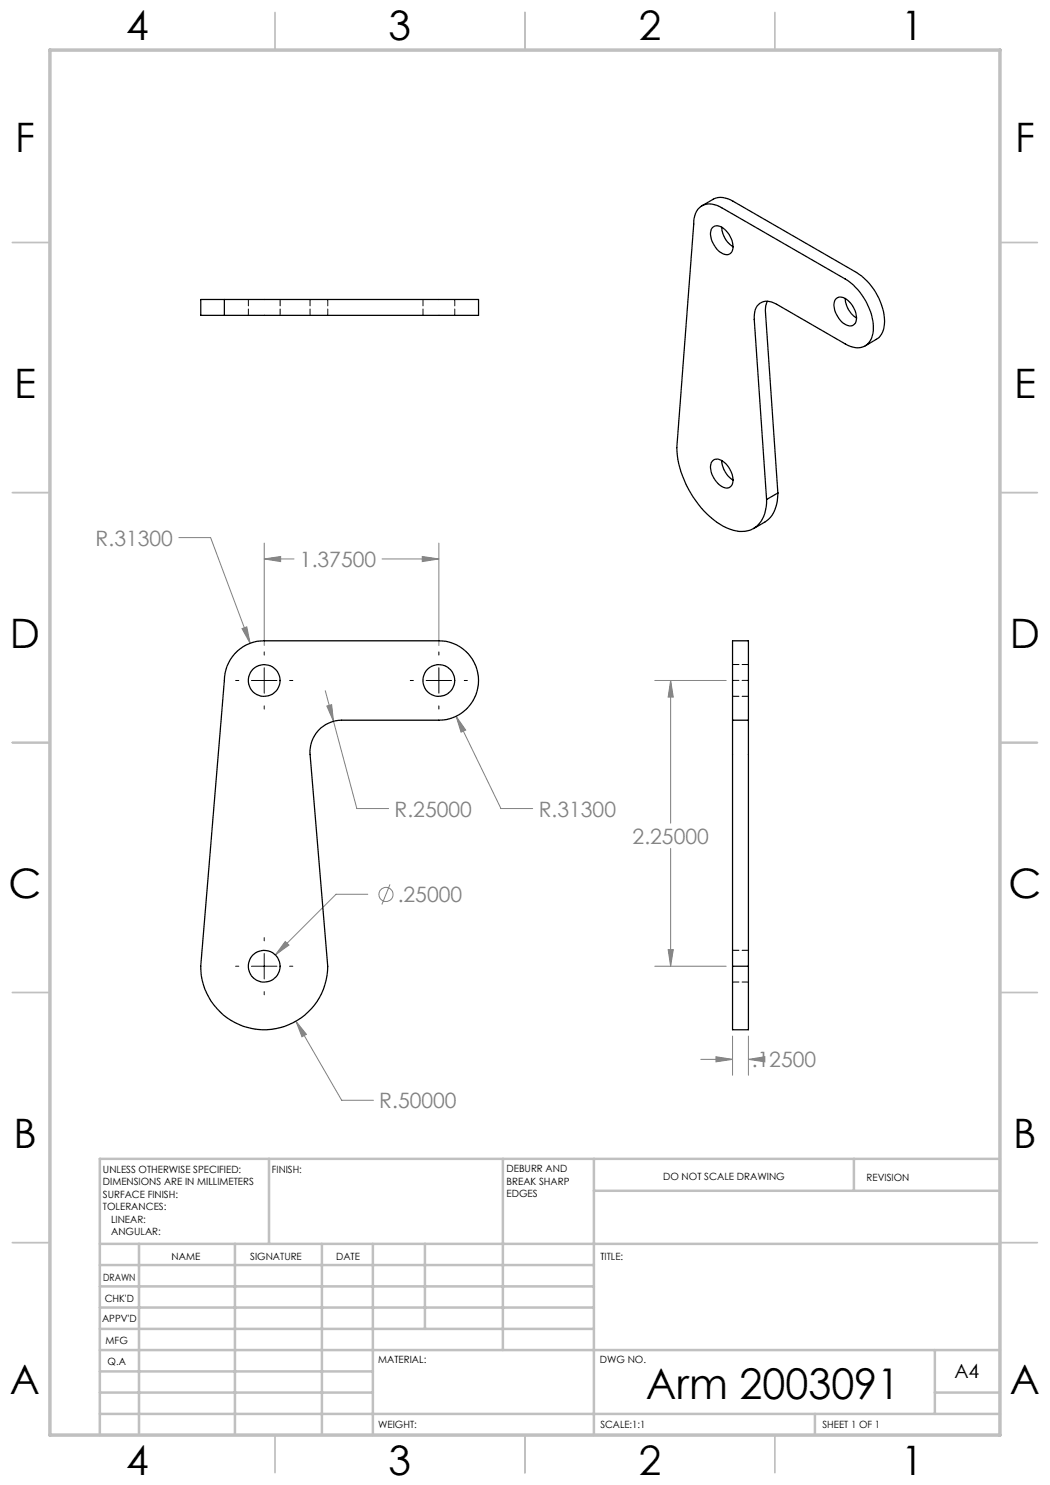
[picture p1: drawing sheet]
<svg xmlns="http://www.w3.org/2000/svg" width="210mm" height="297mm" viewBox="0 0 210 297" stroke-linecap="round" stroke-linejoin="round" font-family="sans-serif">
<g fill="none" stroke="#808080" stroke-width=".2">
<path d="M35.8 107.5h6.3l7.9 21.2M52.8 111.8l3.3-.5v1zM52.8 108.6v20.5M52.8 111.8h6M76.4 111.8h11.4M84.5 111.3l3.3 .5-3.3 .5zM87.8 108.6v20.5M48.4 125.7l1-.3 .6 3.3zM65.1 138.1l1.6 6.2M131 136.1h14.2M134.1 136.1l.6 3.3h-1.1zM134.1 136.1v28.5"/>
<path d="M65.4 141.2l.9-.3 .4 3.4zM66.7 144.3l4.7 17.4h6.3M91.2 143.3l1.9 2.7-.9 .4zM91.2 143.3l9 18.4h6.3M73.6 178.9h-6.4l-12.1 12.1M78 176.9l-1.6 4M134.1 169.7v23.5M57 188.3l.8 .7-2.7 2zM131 193.2h14.2M133.6 189.9h1.1l-.6 3.3zM59.2 204.3l2.1 2.6-.9 .5zM59.2 204.3l9.1 15.8h6.4"/>
<path d="M140.2 211.9h6.3M143.2 211.3l3.3 .6-3.3 .5zM146.5 207.2v7.8M149.7 211.9h.1M149.7 211.9l3.3-.6v1.1zM149.7 207.2v7.8"/>
<circle cx="77.2" cy="178.9" r="1.4"/>
</g>
<g fill="none" stroke="#000" stroke-width=".2">
<path d="M47.1 136.1h.7M50.3 136.1h5.1M52.8 130.4v.6M52.8 133.6v5M57.9 136.1h.7M82.1 136.1h.6M85.2 136.1h5.1M87.8 130.4v.6M87.8 133.6v5M92.9 136.1h.6M52.8 141.2v.6M87.8 141.2v.6"/>
<path d="M47.1 193.2h.7M50.3 193.2h5.1M52.8 187.5v.7M52.8 190.7v5.1M52.8 198.3v.7M57.9 193.2h.7"/>
</g>
<g fill="none" stroke="#c0c0c0" stroke-width=".35">
<path d="M55 2.5v7.5M105 2.5v7.5M155 2.5v7.5M2.5 48.5h7.5M200 48.5h7.5M2.5 98.5h7.5M200 98.5h7.5M2.5 148.5h7.5M200 148.5h7.5M2.5 198.5h7.5M200 198.5h7.5M2.5 248.5h7.5"/>
<path d="M200 248.5h7.5M55 287v7.5M105 287v7.5M155 287v7.5"/>
</g>
<g fill="none" stroke="#c0c0c0" stroke-width=".5">
<path d="M53.8 231.8v17M100.6 231.8v38.2M118.8 231.8v55.2M118.8 238.2h81.2M170.8 231.8v6.4M200 231.8h-180v55.2M20 248.8h180M20 257.3h98.8M20 253h98.8M27.8 248.8v38.2M47 248.8v38.2M64.4 248.8v38.2"/>
<path d="M74.6 248.8v38.2M85 248.8v17M20 265.8h98.8M20 261.5h98.8M20 278.5h54.6M20 274.3h54.6M20 270h180M187 278.5h13M187 270v12.8M20 282.8h180M163 282.8v4.2"/>
</g>
<path d="M10 10h190v277h-190z" fill="none" stroke="#c0c0c0" stroke-width=".7"/>
<path d="M91.2 143.3l1 3.1 .9-.4zM52.8 111.8l3.3-.5v1zM84.5 111.3l3.3 .5-3.3 .5zM59.2 204.3l1.2 3.1 .9-.5zM57 188.3l-1.9 2.7 2.7-2zM48.4 125.7l1.6 3-.6-3.3zM65.4 141.2l1.3 3.1-.4-3.4zM134.1 136.1l.6 3.3h-1.1zM133.6 189.9h1.1l-.6 3.3zM143.2 211.3l3.3 .6-3.3 .5zM149.7 211.9l3.3-.6v1.1z" fill="#808080"/>
<g fill="none" stroke="#000" stroke-width=".25">
<path d="M44.9 59.9h50.8v3.2h-50.8M44.9 59.9h-4.8v3.2h4.8M44.9 59.9v3.2M139.9 41.6a3.6 3.6 0 0 1 4.5 0l24.7 14.2a12 12 0 0 1 5.5 10.9 3.1 3.1 0 0 1-4.5 2.6l-14.8-8.4a2.73 2.73 0 0 0-3.1-.4 2.73 2.73 0 0 0-1.4 2.9l2.5 36.5a6.2 6.2 0 0 1-2.7 5.9 7.1 7.1 0 0 1-7.2-1.3 20.1 20.1 0 0 1-8-15l3.3-45.3 .4-1.5zM140.4 41.2l2.2-1.3a3.8 3.8 0 0 1 4 .3l24.7 14.3a12.1 12.1 0 0 1 5.5 10.9l-.3 1-.7 1.1-2.8 1.7M142.6 45.4a1.95 1.95 0 0 1 2.6 .8 3.8 3.8 0 0 1 1 4.3 1.63 1.63 0 0 1-2.3-.1 4.5 4.5 0 0 1-1.7-4.5zM144.4 45.4a4.8 4.8 0 0 0 2.2 4M167.1 59.9a1.63 1.63 0 0 1 2.5 .2 4.3 4.3 0 0 1 1.5 4.5 1.39 1.39 0 0 1-2.1 .2 4.7 4.7 0 0 1-2.1-4.7zM169.1 59.7a4.8 4.8 0 0 0 2.2 3.9M153.5 60.3l-.3 .8-.1 1 2.5 36.5M142.4 92.3a1.63 1.63 0 0 1 2.5 .2 4.3 4.3 0 0 1 1.5 4.5 1.36 1.36 0 0 1-2.1 .3 4.7 4.7 0 0 1-2.1-4.7zM144.4 92.1a4.8 4.8 0 0 0 2.2 3.9"/>
<path d="M155.6 98.6a6.6 6.6 0 0 1-2.6 5.8l-2.3 1.3M155.6 98.6l-2.3 1.3M47 130.7a7.8 7.8 0 0 1 5.8-2.5h35a7.9 7.9 0 0 1 7.9 7.9 7.9 7.9 0 0 1-7.9 7.9h-19.5a6.3 6.3 0 0 0-6.3 6.9l3.5 42.3a12.7 12.7 0 0 1-12.7 12.8 12.7 12.7 0 0 1-12.7-12.8l4.8-57.1a7.9 7.9 0 0 1 2.1-5.4zM146.5 144v-15.8h3.2v15.8M146.5 144v49.2M146.5 144h3.2M149.7 144v49.2M146.5 193.2v12.7h3.2v-12.7M146.5 193.2h3.2"/>
<circle cx="52.8" cy="136.1" r="3.2"/>
<circle cx="87.8" cy="136.1" r="3.2"/>
<circle cx="52.8" cy="193.2" r="3.2"/>
</g>
<path d="M49.7 59.9v3.2M62 59.9v3.2M84.6 59.9v3.2M56 63.1v-3.2M65.6 63.1v-3.2M91 63.1v-3.2M146.5 136.1h3.2M146.5 139.3h3.2M149.7 132.9h-3.2M146.5 196.4h3.2M149.7 190.1h-3.2" fill="none" stroke="#000" stroke-width=".2" stroke-dasharray="1.3 .6"/>
<text font-size="8.5" x="129.2" y="279.7">Arm 2003091</text>
<g font-size="8.1">
<text x="25.2" y="8">4</text>
<text x="77.7" y="8">3</text>
<text x="127.7" y="8">2</text>
<text x="180.2" y="8">1</text>
<text x="3" y="30.4">F</text>
<text x="203" y="30.4">F</text>
<text x="2.8" y="79.6">E</text>
<text x="202.8" y="79.6">E</text>
<text x="2" y="129.6">D</text>
<text x="202" y="129.6">D</text>
<text x="1.7" y="179.6">C</text>
<text x="201.7" y="179.6">C</text>
<text x="2.7" y="229.6">B</text>
<text x="202.7" y="229.6">B</text>
<text x="2" y="278.9">A</text>
<text x="202" y="278.9">A</text>
<text x="25.2" y="295">4</text>
<text x="77.7" y="295">3</text>
<text x="127.7" y="295">2</text>
<text x="180.2" y="295">1</text>
</g>
<g font-size="4.2" fill="#808080">
<text x="19.1" y="109.1">R.31300</text>
<text x="60" y="113.4">1.37500</text>
<text x="78.9" y="163.3">R.25000</text>
<text x="107.7" y="163.3">R.31300</text>
<text x="126.5" y="168.7">2.25000</text>
<text x="79.5" y="180.4">.25000</text>
<text x="150.3" y="213.5">.12500</text>
<text x="75.9" y="221.7">R.50000</text>
</g>
<text font-size="3.9" x="190.9" y="275.5">A4</text>
<g font-size="2">
<text x="20.6" y="234.6">UNLESS OTHERWISE SPECIFIED:</text>
<text x="20.6" y="237.1">DIMENSIONS ARE IN MILLIMETERS</text>
<text x="20.6" y="239.6">SURFACE FINISH:</text>
<text x="54.4" y="234.6">FINISH:</text>
<text x="101.3" y="234.5">DEBURR AND</text>
<text x="101.3" y="237">BREAK SHARP</text>
<text x="101.3" y="239.5">EDGES</text>
<text x="132.6" y="236">DO NOT SCALE DRAWING</text>
<text x="173.3" y="236.2">REVISION</text>
<text x="20.6" y="242.1">TOLERANCES:</text>
<text x="22.2" y="244.6">LINEAR:</text>
<text x="22.2" y="247.1">ANGULAR:</text>
<text x="34.3" y="252">NAME</text>
<text x="50" y="251.9">SIGNATURE</text>
<text x="67.2" y="251.9">DATE</text>
<text x="120.1" y="251.9">TITLE:</text>
<text x="20.6" y="256.1">DRAWN</text>
<text x="20.9" y="260.3">CHK'D</text>
<text x="20.4" y="264.4">APPV'D</text>
<text x="21.1" y="268.8">MFG</text>
<text x="21.5" y="273">Q.A</text>
<text x="75.6" y="272.5">MATERIAL:</text>
<text x="120" y="272.5">DWG NO.</text>
<text x="75.6" y="285.5">WEIGHT:</text>
<text x="120.1" y="285.6">SCALE:1:1</text>
<text x="164.5" y="285.6">SHEET 1 OF 1</text>
</g>
</svg>
